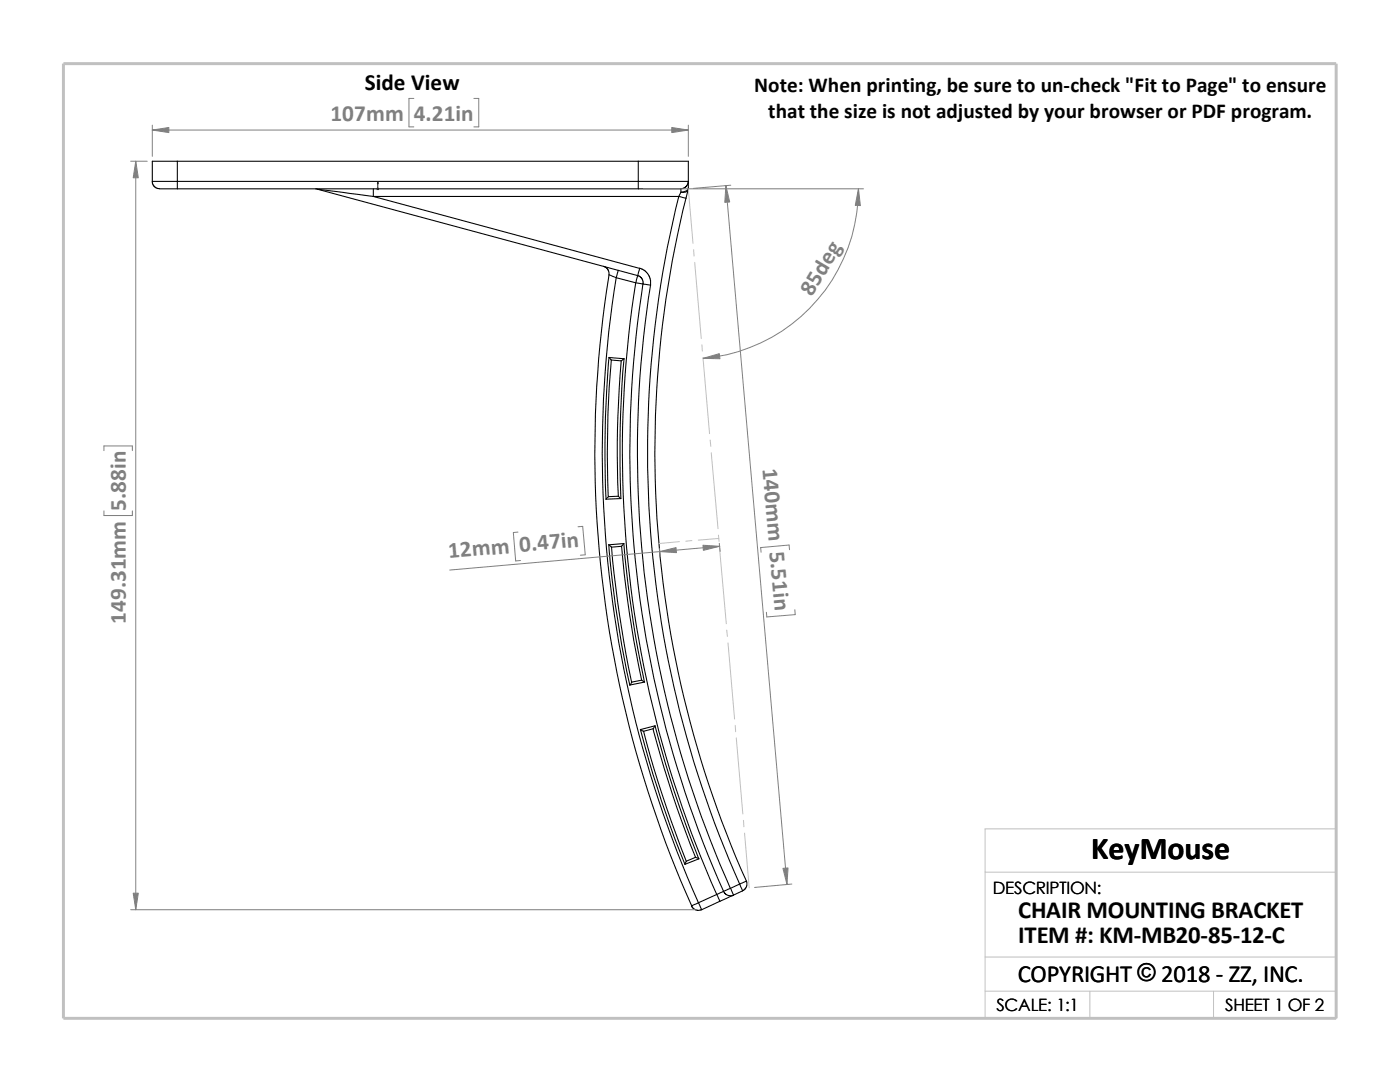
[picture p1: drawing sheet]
<svg xmlns="http://www.w3.org/2000/svg" width="279mm" height="216mm" viewBox="0 0 279 216" stroke-linecap="round" stroke-linejoin="round" font-family="sans-serif">
<g fill="none" stroke="#c0c0c0" stroke-width=".2">
<path d="M137.4 37.7l.9 10.9M138.4 49.8l.1 1.3M138.6 52.4l1.4 15.2M140.1 68.8l.1 1.3M140.3 71.3l1.3 15.2M141.7 87.8l.2 1.3M141.9 90.3l1.4 15.2M135.6 108.1l-4.1 .4M138.1 107.9l-1.2 .1M143.4 106.8l.1 1.2M143.5 107.4l-4.1 .4M143.6 109.3l1.3 15.2"/>
<path d="M145 125.7l.2 1.3M145.3 128.3l1.3 15.2M146.7 144.7l.1 1.3M146.9 147.2l1.4 15.2M148.4 163.7l.1 1.3M148.6 166.2l.9 11M196.6 174h70.1M196.6 191h70.1M196.6 197.8h70.1M217.5 197.8v5.4M242.2 197.8v5.4M26.8 203.2h239.9v-37.8h-70.1v37.8"/>
</g>
<path d="M12.7 12.7h254v190.5h-254z" fill="none" stroke="#c0c0c0" stroke-width=".59"/>
<g fill="none" stroke="#000" stroke-width=".21">
<path d="M30.4 36.2h5M30.4 36.2v.3l.3 .6 .8 .5 3.9 .1M35.4 36.2v1.5M35.4 32.2h-5v4M35.4 36.2h92M35.4 32.2v4M35.4 32.2h92M35.4 37.7h92M63 37.7l.4 .1M63.4 37.8l11.1 1.4M63.4 37.8l63.9 17.2M74.5 39.2l53.1 14.4-.3 1.4"/>
<path d="M74.5 39.2h61M74.5 37.7v1.5M127.4 37.7h8.5M127.4 32.2v4M127.4 36.2v1.5M127.4 36.2h10M127.4 32.2h10v4M135.5 39.2l1.4 .3M135.5 39.2a211.3 211.3 0 0 0 12.1 137.2M135.9 37.7v.7M135.9 38.4l-.4 .8M136.9 39.5a210.4 210.4 0 0 0 12 136.3"/>
<path d="M137.3 37.9a1.18 1.18 0 0 1-1.4 .5M137.3 37.9l-.4 1.6M137.4 36.2l-.4 .9-.4 .4-.7 .2M137.4 37.5a1.3 1.3 0 0 1-1.5 .9M137.4 36.2v1.3M137.4 37.5l-.1 .4M120.5 53.1l.6 .4 .3 .3 .1 1.1M121.5 54.9l1.5 .5M121.5 54.9a222.4 222.4 0 0 0 16.5 125.9l1.4-.7M123 55.4a220.8 220.8 0 0 0 16.4 124.7M123 55.4l3.9 1M123.4 53.9l-.4 1.5"/>
<path d="M126.9 56.4l2.9 .5M126.9 56.4a216.1 216.1 0 0 0 16.1 122.1M127.3 55l.8 .5 .3 .8a215.2 215.2 0 0 0 16 121.5M127.3 55l-.4 1.4M127.6 53.5l1.1 .5 .7 .8 .4 1v1.1M129.8 56.9a213.7 213.7 0 0 0 16 120.3M121.5 71.3l.5 .5M121.5 71.3l3 .3M121.5 71.3a210 210 0 0 0-.6 28.3M122 71.8a217 217 0 0 0-.6 27.3M124 72a215.2 215.2 0 0 0-.6 27M124.5 71.6l-.5 .4-2-.2"/>
<path d="M124.5 71.6a211.3 211.3 0 0 0-.6 27.8M123.4 99l.5 .5-3 .1M123.4 99l-2 .1-.5 .5M121.5 108.7a202.3 202.3 0 0 0 4.2 28M122 109.2a217.1 217.1 0 0 0 4.1 26.9M124 109a212.8 212.8 0 0 0 4.1 26.7M124.5 108.5a225 225 0 0 0 4.1 27.6M124.5 108.5l-.5 .5-2 .2M124.5 108.5l-3 .2 .5 .5M128.1 135.7l.6 .4-3 .6M128.1 135.7l-2 .4-.4 .6M127.8 145.5a226.8 226.8 0 0 0 8.9 27"/>
<path d="M128.4 145.9a227.4 227.4 0 0 0 8.5 25.9M130.3 145.4a212 212 0 0 0 8.5 25.7M130.7 144.8l-.3 .6-2 .5M130.7 144.8l-2.9 .8 .6 .3M130.7 144.8a215.9 215.9 0 0 0 8.7 26.6M138.8 171.1l.7 .3-2.8 1.1M138.8 171.1l-1.9 .7-.2 .7M143 178.5l.7 1.3M143 178.5l-3.6 1.6M143.7 179.8l-3.7 1.7M144.4 177.8l-1.4 .7M144.4 177.8l.2 .4 .6 .4 .9 .1 .3-.1"/>
<path d="M145.8 177.2l.6 1.4M145.8 177.2l-1.4 .6M146.4 178.6l-2.7 1.2M147.6 176.4l-1.8 .8M147.6 176.4l1.3-.6 .1 .1v1l-.3 .5-.5 .4M147.6 176.4l.6 1.4M148.2 177.8l-1.8 .8M138 180.8l.3 .5 .6 .3 .6 .1 .5-.2M139.4 180.1l.6 1.4"/>
</g>
<path d="M75.4 36.3l.1 .4h-.2z" fill="#00f" stroke="#00f" stroke-width=".2"/>
<path d="M75.3 37.7h.3M75.3 37.5l.3 .3M75.4 37.7h.1M75.4 36.3v1.5M75.5 37.5l-.3 .3" fill="none" stroke="#00f" stroke-width=".2"/>
<g fill="none" stroke="#808080" stroke-width=".2">
<path d="M82.6 19.6h-1v5.7h1M94.6 19.6h.9v5.7h-.9M26.1 32.2h3.3M27.1 32.2v149.3M30.4 26h107M30.4 25v6.2M128.4 37.7h43.9M137.4 25v6.2M144.9 37l12.2 139.5M145.8 37l-7.4 .6M171.3 37.7a33.9 33.9 0 0 1-31 33.8M20.7 89.9v-.9h5.7v.9"/>
<path d="M20.7 101.9v1h5.7v-1M103.4 106.2l-1 .1 .5 5.6 1-.1M115.4 105.1l.9-.1 .5 5.7-1 .1M131.6 109.5l.1 1.5M143.6 108.4l.1 1.6M143.6 109l-53.9 4.7M157.6 109.7l-.1-.9-5.7 .5 .1 .9M158.6 121.7l.1 .9-5.7 .5v-.9M158 176.4l-7.4 .7M26.1 181.5h112.9"/>
</g>
<g fill="#808080" stroke="#808080" stroke-width=".2">
<path d="M144.9 37l.7 3.3-.9 .1z"/>
<path d="M156.3 173.3l1-.1-.2 3.3z"/>
<path d="M140.3 108.8l3.3 .2-3.2 .8z"/>
<path d="M131.7 110.1l3.2-.8 .1 1z"/>
<path d="M140.3 71.5l3.3-.9 .1 1z"/>
<path d="M171.3 37.7l.4 3.3h-1z"/>
<path d="M30.4 26l3.3-.6v1.1z"/>
<path d="M134.1 25.4l3.3 .6-3.3 .5z"/>
<path d="M27.1 32.2l.5 3.3h-1z"/>
<path d="M26.6 178.2h1l-.5 3.3z"/>
</g>
<text font-size="6.4" x="217.8" y="171.4">KeyMouse</text>
<g font-size="4.9">
<text x="203.2" y="183.2">CHAIR MOUNTING BRACKET</text>
<text x="203.2" y="188.1">ITEM #: KM-MB20-85-12-C</text>
<text x="203.1" y="195.9">COPYRIGHT © 2018 - ZZ, INC.</text>
<text x="227" y="195.8">©</text>
</g>
<text font-size="4.6" x="72.8" y="18">Side View</text>
<g font-size="4.6" fill="#808080">
<text x="66" y="24.1">107mm</text>
<text x="82.6" y="24.1">4.21in</text>
<text x="162" y="59.3" transform="rotate(-59 162 59.3)">85deg</text>
<text x="152.1" y="93.5" transform="rotate(85 152.1 93.5)">140mm 5.51in</text>
<text x="25.1" y="101.9" transform="rotate(-90 25.1 101.9)">5.88in</text>
<text x="89.6" y="111.4" transform="rotate(-5 89.6 111.4)">12mm 0.47in</text>
<text x="25.1" y="124.5" transform="rotate(-90 25.1 124.5)">149.31mm</text>
</g>
<g font-size="4.2">
<text x="150.5" y="18.4">Note: When printing, be sure to un-check &quot;Fit to Page&quot; to ensure</text>
<text x="153.3" y="23.6">that the size is not adjusted by your browser or PDF program.</text>
</g>
<g font-size="3.4">
<text x="198.2" y="178.5">DESCRIPTION:</text>
<text x="198.8" y="201.7">SCALE: 1:1</text>
<text x="244.5" y="201.7">SHEET 1 OF 2</text>
</g>
</svg>
